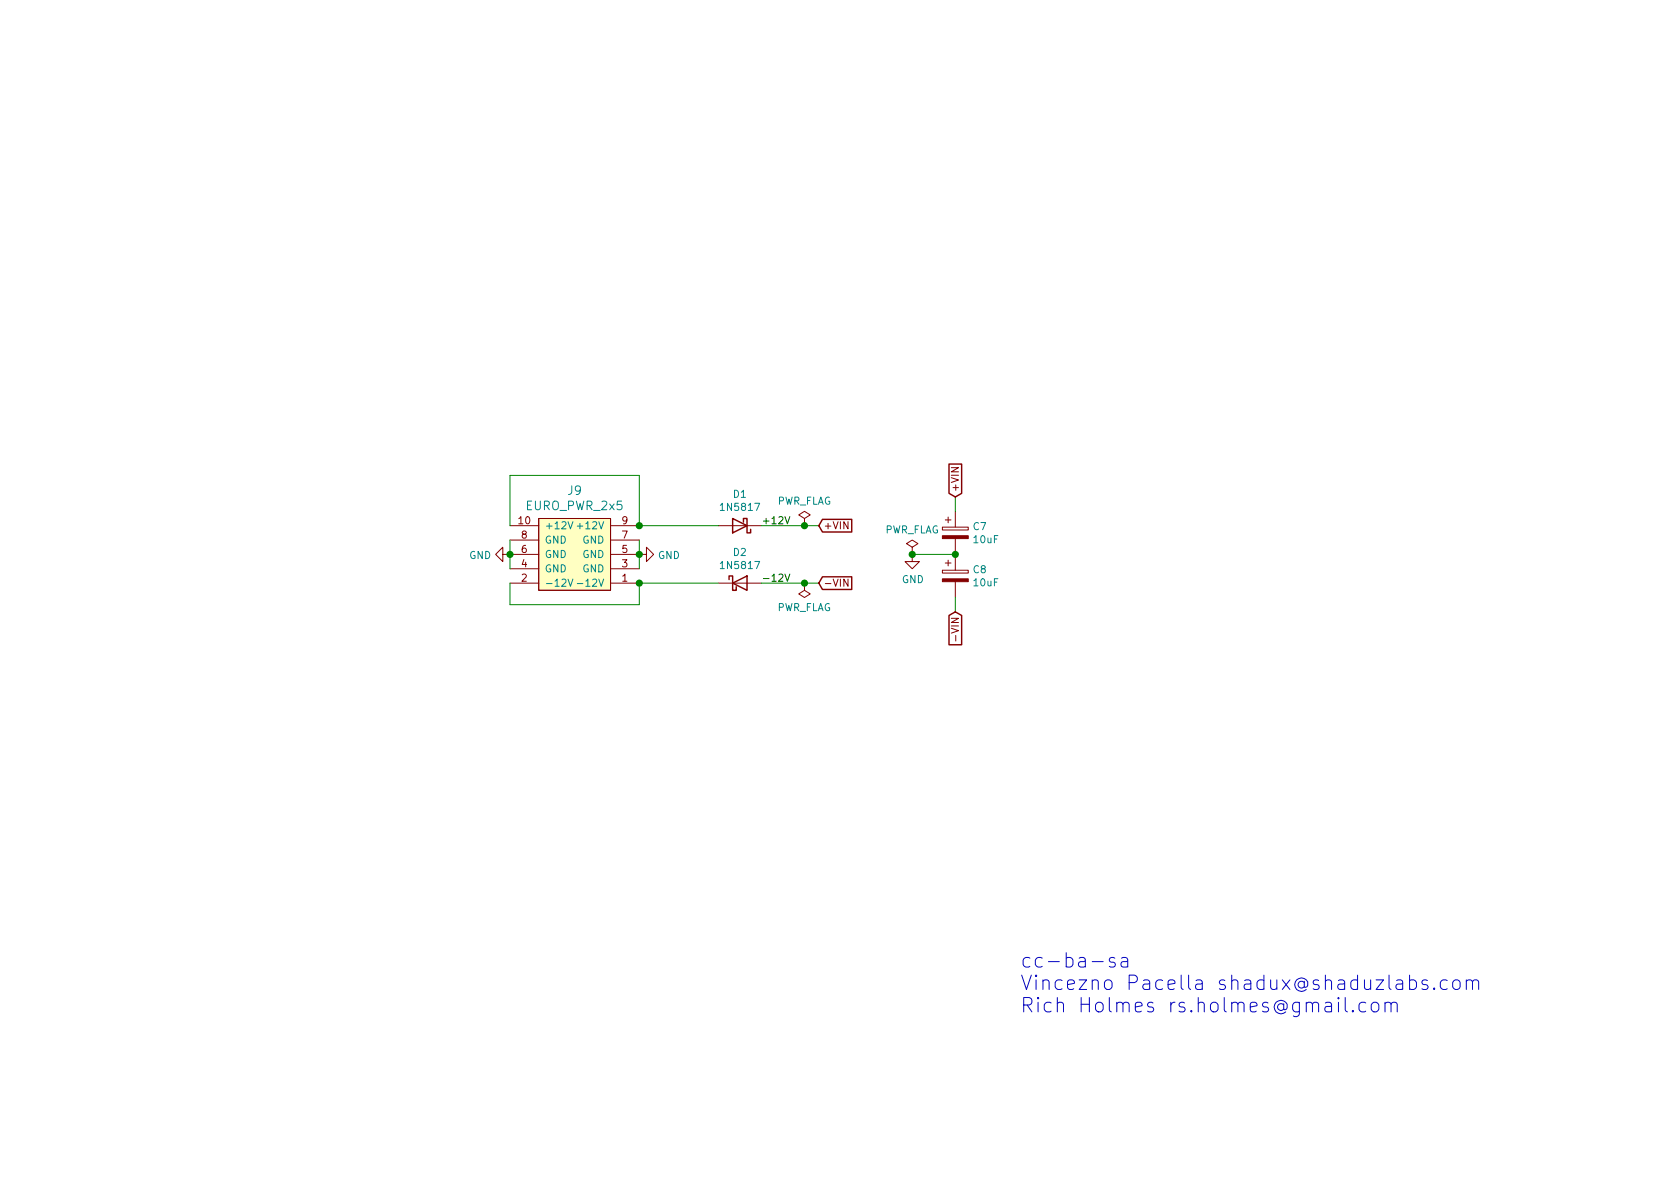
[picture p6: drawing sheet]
EESchema Schematic File Version 4
EELAYER 30 0
EELAYER END
$Descr A4 11693 8268
encoding utf-8
Sheet 6 16
Title ""
Date ""
Rev ""
Comp ""
Comment1 ""
Comment2 ""
Comment3 ""
Comment4 ""
$EndDescr
$Comp
L EurorackRSH:EURO_PWR_2x5 J?
U 1 1
P 4000 3850
AR Path="/5E7957F4/5E8A5A56" Ref="J?"  Part="1" 
AR Path="/5E8A5A56" Ref="J?"  Part="1" 
AR Path="/5E8A3CCB/5E8A5A56" Ref="J9"  Part="1" 
F 0 "J9" H 4000 4297 60  0000 C CNN
F 1 "EURO_PWR_2x5" H 4000 4191 60  0000 C CNN
F 2 "ao_tht:Power_Header" H 4000 3850 60  0001 C CNN
F 3 "" H 4000 3850 60  0000 C CNN
	1    4000 3850
	1    0    0    -1  
$EndComp
$Comp
L Device:CP C?
U 1 1
P 6650 3700
AR Path="/5E7957F4/5E8A5A5C" Ref="C?"  Part="1" 
AR Path="/5E8A5A5C" Ref="C?"  Part="1" 
AR Path="/5E8A3CCB/5E8A5A5C" Ref="C7"  Part="1" 
F 0 "C7" H 6768 3746 50  0000 L CNN
F 1 "10uF" H 6768 3655 50  0000 L CNN
F 2 "ao_tht:CP_Radial_D5.0mm_P2.00mm" H 6688 3550 50  0001 C CNN
F 3 "~" H 6650 3700 50  0001 C CNN
	1    6650 3700
	1    0    0    -1  
$EndComp
$Comp
L Device:CP C?
U 1 1
P 6650 4000
AR Path="/5E7957F4/5E8A5A62" Ref="C?"  Part="1" 
AR Path="/5E8A5A62" Ref="C?"  Part="1" 
AR Path="/5E8A3CCB/5E8A5A62" Ref="C8"  Part="1" 
F 0 "C8" H 6768 4046 50  0000 L CNN
F 1 "10uF" H 6768 3955 50  0000 L CNN
F 2 "ao_tht:CP_Radial_D5.0mm_P2.00mm" H 6688 3850 50  0001 C CNN
F 3 "~" H 6650 4000 50  0001 C CNN
	1    6650 4000
	1    0    0    -1  
$EndComp
$Comp
L power:GND #PWR?
U 1 1
P 6350 3850
AR Path="/5E7957F4/5E8A5A68" Ref="#PWR?"  Part="1" 
AR Path="/5E8A5A68" Ref="#PWR?"  Part="1" 
AR Path="/5E8A3CCB/5E8A5A68" Ref="#PWR017"  Part="1" 
F 0 "#PWR017" H 6350 3600 50  0001 C CNN
F 1 "GND" H 6355 3677 50  0000 C CNN
F 2 "" H 6350 3850 50  0001 C CNN
F 3 "" H 6350 3850 50  0001 C CNN
	1    6350 3850
	1    0    0    -1  
$EndComp
Wire Wire Line
	6350 3850 6650 3850
Connection ~ 6650 3850
Text Label 5300 3650 0    50   ~ 0
+12V
Text Label 5300 4050 0    50   ~ 0
-12V
Wire Wire Line
	5300 4050 5600 4050
Text GLabel 5700 3650 2    50   Input ~ 0
+VIN
Text GLabel 5700 4050 2    50   Input ~ 0
-VIN
Text GLabel 6650 3450 1    50   Input ~ 0
+VIN
Text GLabel 6650 4250 3    50   Input ~ 0
-VIN
Wire Wire Line
	3550 3750 3550 3850
Connection ~ 3550 3850
Wire Wire Line
	3550 3850 3550 3950
Wire Wire Line
	4450 3750 4450 3850
Connection ~ 4450 3850
Wire Wire Line
	4450 3850 4450 3950
Wire Wire Line
	3550 3650 3550 3300
Wire Wire Line
	3550 3300 4450 3300
Wire Wire Line
	4450 3300 4450 3650
Connection ~ 4450 3650
Wire Wire Line
	3550 4050 3550 4200
Wire Wire Line
	3550 4200 4450 4200
Wire Wire Line
	4450 4200 4450 4050
Connection ~ 4450 4050
$Comp
L power:GND #PWR?
U 1 1
P 3550 3850
AR Path="/5E7957F4/5E8A5A94" Ref="#PWR?"  Part="1" 
AR Path="/5E8A5A94" Ref="#PWR?"  Part="1" 
AR Path="/5E8A3CCB/5E8A5A94" Ref="#PWR015"  Part="1" 
F 0 "#PWR015" H 3550 3600 50  0001 C CNN
F 1 "GND" V 3555 3722 50  0000 R CNN
F 2 "" H 3550 3850 50  0001 C CNN
F 3 "" H 3550 3850 50  0001 C CNN
	1    3550 3850
	0    1    1    0   
$EndComp
$Comp
L power:GND #PWR?
U 1 1
P 4450 3850
AR Path="/5E7957F4/5E8A5A9A" Ref="#PWR?"  Part="1" 
AR Path="/5E8A5A9A" Ref="#PWR?"  Part="1" 
AR Path="/5E8A3CCB/5E8A5A9A" Ref="#PWR016"  Part="1" 
F 0 "#PWR016" H 4450 3600 50  0001 C CNN
F 1 "GND" V 4455 3722 50  0000 R CNN
F 2 "" H 4450 3850 50  0001 C CNN
F 3 "" H 4450 3850 50  0001 C CNN
	1    4450 3850
	0    -1   1    0   
$EndComp
Wire Wire Line
	6650 4150 6650 4250
Wire Wire Line
	6650 3550 6650 3450
$Comp
L Diode:1N5817 D?
U 1 1
P 5150 3650
AR Path="/5E7957F4/5E8A5AB1" Ref="D?"  Part="1" 
AR Path="/5E8A5AB1" Ref="D?"  Part="1" 
AR Path="/5E8A3CCB/5E8A5AB1" Ref="D1"  Part="1" 
F 0 "D1" H 5150 3434 50  0000 C CNN
F 1 "1N5817" H 5150 3525 50  0000 C CNN
F 2 "ao_tht:D_DO-41_SOD81_P7.62mm_Horizontal" H 5150 3475 50  0001 C CNN
F 3 "http://www.vishay.com/docs/88525/1n5817.pdf" H 5150 3650 50  0001 C CNN
	1    5150 3650
	-1   0    0    1   
$EndComp
Wire Wire Line
	5300 3650 5600 3650
$Comp
L Diode:1N5817 D?
U 1 1
P 5150 4050
AR Path="/5E7957F4/5E8A5AB8" Ref="D?"  Part="1" 
AR Path="/5E8A5AB8" Ref="D?"  Part="1" 
AR Path="/5E8A3CCB/5E8A5AB8" Ref="D2"  Part="1" 
F 0 "D2" H 5150 4266 50  0000 C CNN
F 1 "1N5817" H 5150 4175 50  0000 C CNN
F 2 "ao_tht:D_DO-41_SOD81_P7.62mm_Horizontal" H 5150 3875 50  0001 C CNN
F 3 "http://www.vishay.com/docs/88525/1n5817.pdf" H 5150 4050 50  0001 C CNN
	1    5150 4050
	1    0    0    -1  
$EndComp
$Comp
L power:PWR_FLAG #FLG?
U 1 1
P 5600 3650
AR Path="/5E7957F4/5E8A5ABE" Ref="#FLG?"  Part="1" 
AR Path="/5E8A5ABE" Ref="#FLG?"  Part="1" 
AR Path="/5E8A3CCB/5E8A5ABE" Ref="#FLG01"  Part="1" 
F 0 "#FLG01" H 5600 3725 50  0001 C CNN
F 1 "PWR_FLAG" H 5600 3823 50  0000 C CNN
F 2 "" H 5600 3650 50  0001 C CNN
F 3 "~" H 5600 3650 50  0001 C CNN
	1    5600 3650
	1    0    0    -1  
$EndComp
$Comp
L power:PWR_FLAG #FLG?
U 1 1
P 5600 4050
AR Path="/5E7957F4/5E8A5AC6" Ref="#FLG?"  Part="1" 
AR Path="/5E8A5AC6" Ref="#FLG?"  Part="1" 
AR Path="/5E8A3CCB/5E8A5AC6" Ref="#FLG02"  Part="1" 
F 0 "#FLG02" H 5600 4125 50  0001 C CNN
F 1 "PWR_FLAG" H 5600 4223 50  0000 C CNN
F 2 "" H 5600 4050 50  0001 C CNN
F 3 "~" H 5600 4050 50  0001 C CNN
	1    5600 4050
	-1   0    0    1   
$EndComp
$Comp
L power:PWR_FLAG #FLG?
U 1 1
P 6350 3850
AR Path="/5E7957F4/5E8A5ACE" Ref="#FLG?"  Part="1" 
AR Path="/5E8A5ACE" Ref="#FLG?"  Part="1" 
AR Path="/5E8A3CCB/5E8A5ACE" Ref="#FLG03"  Part="1" 
F 0 "#FLG03" H 6350 3925 50  0001 C CNN
F 1 "PWR_FLAG" H 6350 4023 50  0000 C CNN
F 2 "" H 6350 3850 50  0001 C CNN
F 3 "~" H 6350 3850 50  0001 C CNN
	1    6350 3850
	1    0    0    -1  
$EndComp
Connection ~ 6350 3850
Connection ~ 5600 3650
Wire Wire Line
	5600 3650 5700 3650
Connection ~ 5600 4050
Wire Wire Line
	5600 4050 5700 4050
Wire Wire Line
	4450 4050 5000 4050
Wire Wire Line
	4450 3650 5000 3650
Text Notes 7100 7050 0    100  ~ 0
cc-ba-sa\nVincezno Pacella shadux@shaduzlabs.com\nRich Holmes rs.holmes@gmail.com
$EndSCHEMATC
